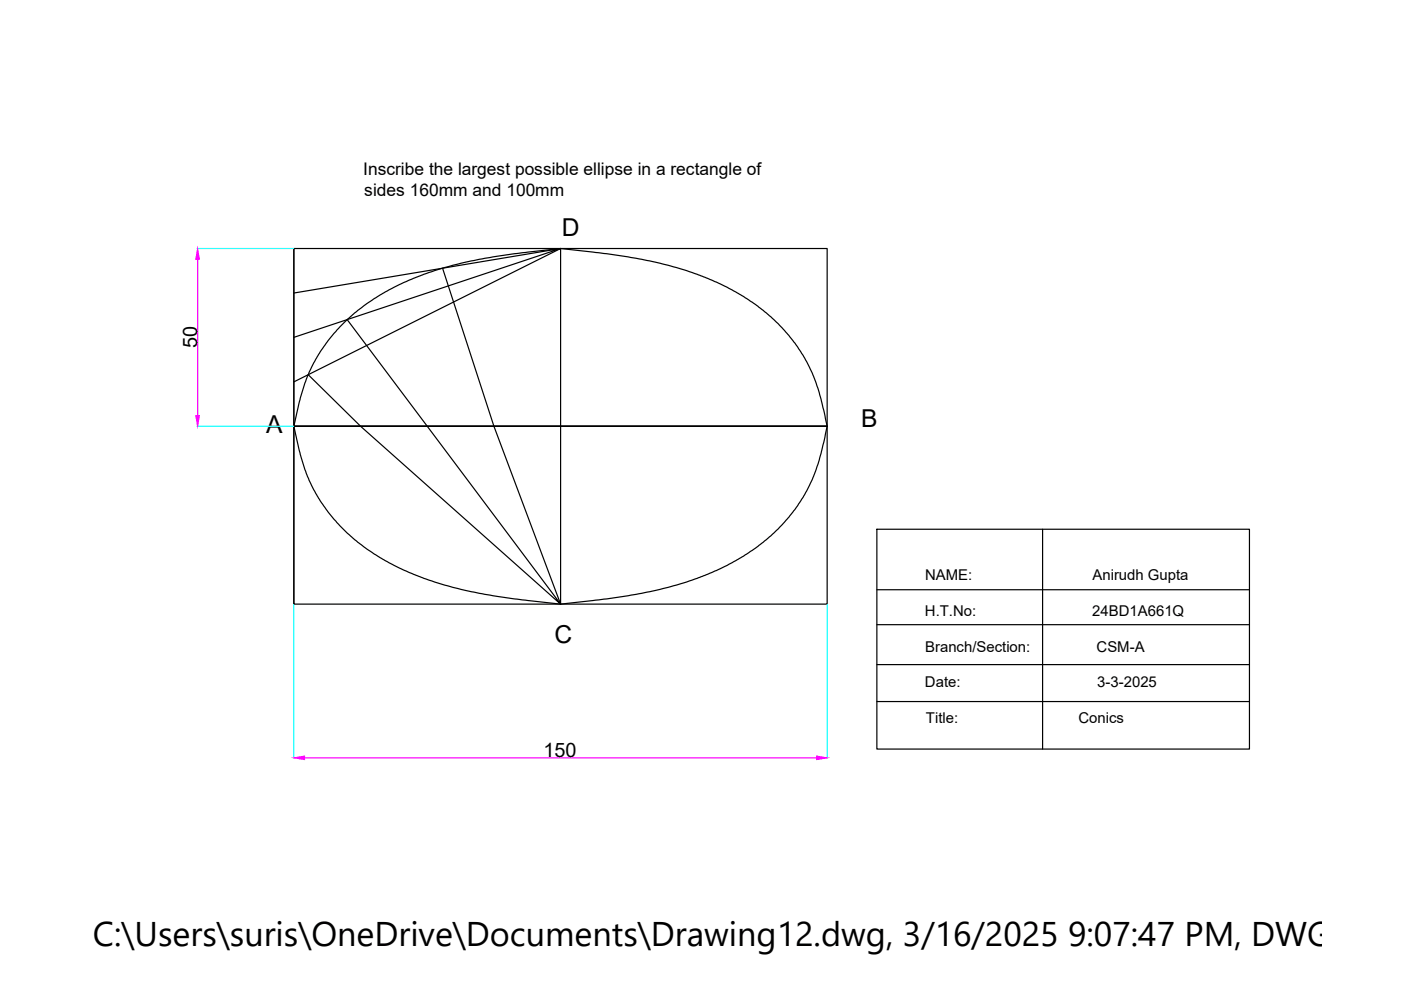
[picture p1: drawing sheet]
<svg xmlns="http://www.w3.org/2000/svg" width="297mm" height="210mm" viewBox="0 0 297 210" stroke-linecap="round" stroke-linejoin="round" font-family="sans-serif">
<!-- layer: 0 -->
<g fill="none" stroke="#000" stroke-width=".25">
<path d="M62.3 52.7h113.1v75.4h-113.1zM62.3 52.7v75.4M93.8 56.9l10.9 33.5 14.2 37.7M62.3 62.1l56.6-9.4-56.6 18.8M72 69.4l3.2-3 4.2-3.1 5.3-3 5.2-2.1 6.1-2 5.6-1.2 7.5-1.2 6.3-.7a15.8 15.8 0 0 1 6.9 0l10.9 1.4 4.5 .8 5.7 1.4 4.4 1.5 4.1 1.6 4.1 2.1 3.5 2.2 3 2.3 2.6 2.3 3.4 4 1.8 2.7 1.9 3.6 1.2 3.2 1.3 4.8 .7 3.4-.7 3.4-1.3 4.7-1.2 3.3-1.9 3.6-1.8 2.7-3.4 3.9-2.6 2.4-3 2.3-3.5 2.2-4.1 2.1-4.1 1.6-4.4 1.5-5.7 1.4-4.5 .8-10.9 1.4a15.8 15.8 0 0 1-6.9 0l-6.9-.8-8.6-1.4-5.6-1.4-6.6-2.3-5.3-2.5-5.2-3.3-3.6-2.9-2.2-2.3-1.9-2.3-2.5-3.9-1.8-3.6-1.5-4.7-1.4-5.9 1.4-6 1.8-5.4 1-2.1 1.7-2.7 1.3-2zM73.6 67.8l45.3 60.3-42.5-37.7-11.1-11M62.3 90.4h113.1zM62.3 81l56.6-28.3v75.4M185.9 112.2h79v46.6h-79zM221.1 112.2v46.6M185.9 125h79M185.9 132.4h79"/>
<path d="M185.9 140.9h79M185.9 148.7h79"/>
</g>
<path d="M41.8 52.7h20.5M41.8 90.4h20.5M62.3 128.1v32.7M175.4 128.1v32.7" fill="none" stroke="#0ff" stroke-width=".25"/>
<path d="M41.9 55v33.1M64.6 160.7h108.5" fill="none" stroke="#f0f" stroke-width=".25"/>
<g fill="#f0f" stroke="#f0f" stroke-width=".21">
<path d="M62.3 160.7l2.3-.4v.8z"/>
<path d="M173.1 160.3l2.3 .4-2.3 .4z"/>
<path d="M41.9 52.7l.4 2.3h-.8z"/>
<path d="M41.5 88.1h.8l-.4 2.3z"/>
</g>
<text font-size="7.3" x="19.7" y="200.6">C:\Users\suris\OneDrive\Documents\Drawing12.dwg, 3/16/2025 9:07:47 PM, DWG To P</text>
<g font-size="5.2">
<text x="119.1" y="50.1">D</text>
<text x="56.5" y="91.8">A</text>
<text x="182.6" y="90.6">B</text>
<text x="117.6" y="136.3">C</text>
</g>
<g font-size="4.2">
<text x="41.8" y="73.9" transform="rotate(-90 41.8 73.9)">50</text>
<text x="115.2" y="160.6">150</text>
</g>
<g font-size="3.7">
<text x="77" y="37.1">Inscribe the largest possible ellipse in a rectangle of</text>
<text x="77.2" y="41.5">sides 160mm and 100mm</text>
</g>
<g font-size="3.2">
<text x="196.2" y="123">NAME:</text>
<text x="231.6" y="123">Anirudh Gupta</text>
<text x="196.1" y="130.6">H.T.No:</text>
<text x="231.6" y="130.6">24BD1A661Q</text>
<text x="196.2" y="138.2">Branch/Section:</text>
<text x="232.5" y="138.2">CSM-A</text>
<text x="196.1" y="145.7">Date:</text>
<text x="232.6" y="145.7">3-3-2025</text>
<text x="196.3" y="153.3">Title:</text>
<text x="228.6" y="153.3">Conics</text>
</g>
</svg>
